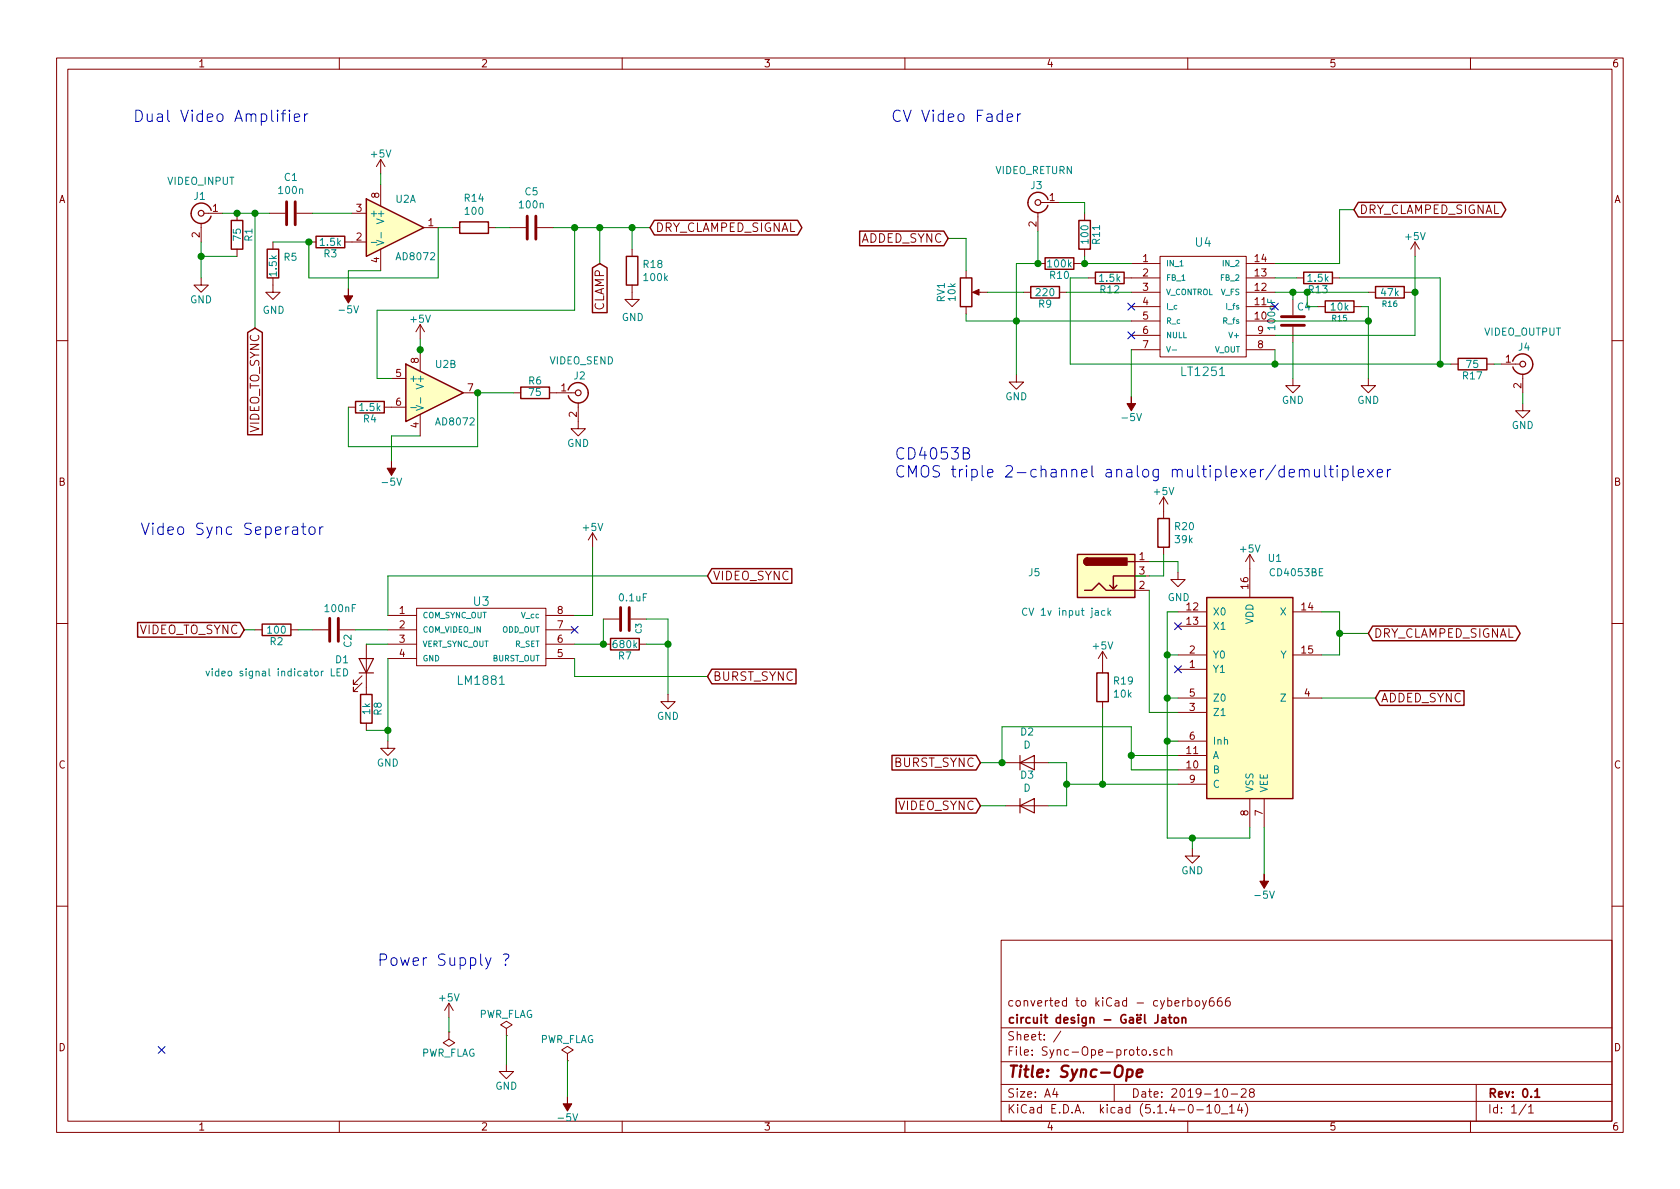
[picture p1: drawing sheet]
EESchema Schematic File Version 4
LIBS:Sync-Ope-proto-cache
EELAYER 30 0
EELAYER END
$Descr A4 11693 8268
encoding utf-8
Sheet 1 1
Title "Sync-Ope"
Date "2019-10-28"
Rev "0.1"
Comp "circuit design - Gaël Jaton"
Comment1 "converted to kiCad - cyberboy666"
Comment2 ""
Comment3 ""
Comment4 ""
$EndDescr
$Comp
L Sync-Ope-proto:AD8072 U2
U 1 1
P 2750 1575
F 0 "U2" H 2750 1775 50  0000 L CNN
F 1 "AD8072" H 2750 1375 50  0000 L CNN
F 2 "" H 2750 1575 50  0001 C CNN
F 3 "" H 2750 1575 50  0001 C CNN
	1    2750 1575
	1    0    0    -1  
$EndComp
$Comp
L Sync-Ope-proto:AD8072 U2
U 2 1
P 3025 2725
F 0 "U2" H 3025 2925 50  0000 L CNN
F 1 "AD8072" H 3025 2525 50  0000 L CNN
F 2 "" H 3025 2725 50  0001 C CNN
F 3 "" H 3025 2725 50  0001 C CNN
	2    3025 2725
	1    0    0    -1  
$EndComp
$Comp
L Sync-Ope-proto:Conn_Coaxial J1
U 1 1
P 1400 1475
F 0 "J1" H 1410 1595 50  0000 C CNN
F 1 "VIDEO_INPUT" H 1400 1700 50  0000 C CNN
F 2 "" H 1400 1475 50  0001 C CNN
F 3 "" H 1400 1475 50  0001 C CNN
	1    1400 1475
	-1   0    0    -1  
$EndComp
$Comp
L Sync-Ope-proto:GND #PWR01
U 1 1
P 1400 1925
F 0 "#PWR01" H 1400 1675 50  0001 C CNN
F 1 "GND" H 1400 1775 50  0000 C CNN
F 2 "" H 1400 1925 50  0001 C CNN
F 3 "" H 1400 1925 50  0001 C CNN
	1    1400 1925
	1    0    0    -1  
$EndComp
$Comp
L Sync-Ope-proto:R R3
U 1 1
P 2300 1675
F 0 "R3" V 2380 1675 50  0000 C CNN
F 1 "1.5k" V 2300 1675 50  0000 C CNN
F 2 "" V 2230 1675 50  0001 C CNN
F 3 "" H 2300 1675 50  0001 C CNN
	1    2300 1675
	0    1    1    0   
$EndComp
$Comp
L Sync-Ope-proto:R R4
U 1 1
P 2575 2825
F 0 "R4" V 2655 2825 50  0000 C CNN
F 1 "1.5k" V 2575 2825 50  0000 C CNN
F 2 "" V 2505 2825 50  0001 C CNN
F 3 "" H 2575 2825 50  0001 C CNN
	1    2575 2825
	0    1    1    0   
$EndComp
$Comp
L Sync-Ope-proto:+5V #PWR05
U 1 1
P 2650 1200
F 0 "#PWR05" H 2650 1050 50  0001 C CNN
F 1 "+5V" H 2650 1340 50  0000 C CNN
F 2 "" H 2650 1200 50  0001 C CNN
F 3 "" H 2650 1200 50  0001 C CNN
	1    2650 1200
	1    0    0    -1  
$EndComp
Wire Wire Line
	2650 1200 2650 1275
$Comp
L Sync-Ope-proto:+5V #PWR06
U 1 1
P 2925 2350
F 0 "#PWR06" H 2925 2200 50  0001 C CNN
F 1 "+5V" H 2925 2490 50  0000 C CNN
F 2 "" H 2925 2350 50  0001 C CNN
F 3 "" H 2925 2350 50  0001 C CNN
	1    2925 2350
	1    0    0    -1  
$EndComp
Wire Wire Line
	2925 2450 2925 2425
Wire Wire Line
	3050 1575 3050 1925
Wire Wire Line
	3050 1925 2150 1925
Wire Wire Line
	2150 1925 2150 1675
Wire Wire Line
	3325 2725 3325 3100
Wire Wire Line
	3325 3100 2425 3100
Wire Wire Line
	2425 3100 2425 2825
$Comp
L Sync-Ope-proto:-5V #PWR2
U 1 1
P 2425 2000
F 0 "#PWR2" H 2425 2100 50  0001 C CNN
F 1 "-5V" H 2425 2150 50  0000 C CNN
F 2 "" H 2425 2000 50  0001 C CNN
F 3 "" H 2425 2000 50  0001 C CNN
	1    2425 2000
	-1   0    0    1   
$EndComp
Wire Wire Line
	2650 1875 2425 1875
Wire Wire Line
	2425 1875 2425 2000
$Comp
L Sync-Ope-proto:-5V #PWR4
U 1 1
P 2725 3200
F 0 "#PWR4" H 2725 3300 50  0001 C CNN
F 1 "-5V" H 2725 3350 50  0000 C CNN
F 2 "" H 2725 3200 50  0001 C CNN
F 3 "" H 2725 3200 50  0001 C CNN
	1    2725 3200
	-1   0    0    1   
$EndComp
Wire Wire Line
	2925 3025 2725 3025
Wire Wire Line
	2725 3025 2725 3200
$Comp
L Sync-Ope-proto:Conn_Coaxial J2
U 1 1
P 4025 2725
F 0 "J2" H 4035 2845 50  0000 C CNN
F 1 "VIDEO_SEND" H 4050 2950 50  0000 C CNN
F 2 "" H 4025 2725 50  0001 C CNN
F 3 "" H 4025 2725 50  0001 C CNN
	1    4025 2725
	1    0    0    -1  
$EndComp
$Comp
L Sync-Ope-proto:GND #PWR08
U 1 1
P 4025 2925
F 0 "#PWR08" H 4025 2675 50  0001 C CNN
F 1 "GND" H 4025 2775 50  0000 C CNN
F 2 "" H 4025 2925 50  0001 C CNN
F 3 "" H 4025 2925 50  0001 C CNN
	1    4025 2925
	1    0    0    -1  
$EndComp
$Comp
L Sync-Ope-proto:R R6
U 1 1
P 3725 2725
F 0 "R6" V 3805 2725 50  0000 C CNN
F 1 "75" V 3725 2725 50  0000 C CNN
F 2 "" V 3655 2725 50  0001 C CNN
F 3 "" H 3725 2725 50  0001 C CNN
	1    3725 2725
	0    -1   -1   0   
$EndComp
Text GLabel 1700 4375 0    60   Input ~ 0
VIDEO_TO_SYNC
$Comp
L Sync-Ope-proto:LM1881 U3
U 1 1
P 3350 4675
F 0 "U3" H 3350 5175 60  0000 C CNN
F 1 "LM1881" H 3350 4625 60  0000 C CNN
F 2 "" H 3050 4625 60  0001 C CNN
F 3 "" H 3050 4625 60  0001 C CNN
	1    3350 4675
	1    0    0    -1  
$EndComp
$Comp
L Sync-Ope-proto:R R2
U 1 1
P 1925 4375
F 0 "R2" V 2005 4375 50  0000 C CNN
F 1 "100" V 1925 4375 50  0000 C CNN
F 2 "" V 1855 4375 50  0001 C CNN
F 3 "" H 1925 4375 50  0001 C CNN
	1    1925 4375
	0    1    1    0   
$EndComp
$Comp
L Sync-Ope-proto:C C2
U 1 1
P 2325 4375
F 0 "C2" H 2350 4475 50  0000 L CNN
F 1 "100nF" V 2175 4300 50  0000 L CNN
F 2 "" H 2363 4225 50  0001 C CNN
F 3 "" H 2325 4375 50  0001 C CNN
	1    2325 4375
	0    1    1    0   
$EndComp
Wire Wire Line
	1700 4375 1775 4375
Wire Wire Line
	2075 4375 2175 4375
Wire Wire Line
	2475 4375 2700 4375
NoConn ~ 4000 4375
$Comp
L Sync-Ope-proto:+5V #PWR09
U 1 1
P 4125 3800
F 0 "#PWR09" H 4125 3650 50  0001 C CNN
F 1 "+5V" H 4125 3940 50  0000 C CNN
F 2 "" H 4125 3800 50  0001 C CNN
F 3 "" H 4125 3800 50  0001 C CNN
	1    4125 3800
	1    0    0    -1  
$EndComp
Wire Wire Line
	4125 4275 4000 4275
Wire Wire Line
	4125 3800 4125 4275
$Comp
L Sync-Ope-proto:GND #PWR03
U 1 1
P 2700 5150
F 0 "#PWR03" H 2700 4900 50  0001 C CNN
F 1 "GND" H 2700 5000 50  0000 C CNN
F 2 "" H 2700 5150 50  0001 C CNN
F 3 "" H 2700 5150 50  0001 C CNN
	1    2700 5150
	1    0    0    -1  
$EndComp
$Comp
L Sync-Ope-proto:R R7
U 1 1
P 4350 4475
F 0 "R7" V 4430 4475 50  0000 C CNN
F 1 "680k" V 4350 4475 50  0000 C CNN
F 2 "" V 4280 4475 50  0001 C CNN
F 3 "" H 4350 4475 50  0001 C CNN
	1    4350 4475
	0    1    1    0   
$EndComp
$Comp
L Sync-Ope-proto:C C3
U 1 1
P 4350 4300
F 0 "C3" H 4375 4400 39  0000 L CNN
F 1 "0.1uF" V 4200 4250 50  0000 L CNN
F 2 "" H 4388 4150 50  0001 C CNN
F 3 "" H 4350 4300 50  0001 C CNN
	1    4350 4300
	0    1    1    0   
$EndComp
Wire Wire Line
	4000 4475 4200 4475
Wire Wire Line
	4200 4475 4200 4300
$Comp
L Sync-Ope-proto:GND #PWR010
U 1 1
P 4650 4825
F 0 "#PWR010" H 4650 4575 50  0001 C CNN
F 1 "GND" H 4650 4675 50  0000 C CNN
F 2 "" H 4650 4825 50  0001 C CNN
F 3 "" H 4650 4825 50  0001 C CNN
	1    4650 4825
	1    0    0    -1  
$EndComp
Wire Wire Line
	4500 4300 4650 4300
Wire Wire Line
	4650 4300 4650 4475
Wire Wire Line
	4500 4475 4650 4475
Connection ~ 4650 4475
Text GLabel 4925 4700 2    60   Input ~ 0
BURST_SYNC
Text GLabel 4925 4000 2    60   Input ~ 0
VIDEO_SYNC
Wire Wire Line
	2700 4275 2700 4000
Wire Wire Line
	2700 4000 4925 4000
Wire Wire Line
	4000 4575 4000 4700
Wire Wire Line
	4000 4700 4925 4700
NoConn ~ 1125 7300
$Comp
L Sync-Ope-proto:LT1251 U4
U 1 1
P 8375 2525
F 0 "U4" H 8375 3375 60  0000 C CNN
F 1 "LT1251" H 8375 2475 60  0000 C CNN
F 2 "Package_DIP:DIP-14_W7.62mm_Socket" H 8275 2475 60  0001 C CNN
F 3 "" H 8275 2475 60  0001 C CNN
	1    8375 2525
	1    0    0    -1  
$EndComp
$Comp
L Sync-Ope-proto:Conn_Coaxial J3
U 1 1
P 7225 1400
F 0 "J3" H 7235 1520 50  0000 C CNN
F 1 "VIDEO_RETURN" H 7250 1625 50  0000 C CNN
F 2 "" H 7225 1400 50  0001 C CNN
F 3 "" H 7225 1400 50  0001 C CNN
	1    7225 1400
	-1   0    0    -1  
$EndComp
$Comp
L Sync-Ope-proto:GND #PWR015
U 1 1
P 7075 2600
F 0 "#PWR015" H 7075 2350 50  0001 C CNN
F 1 "GND" H 7075 2450 50  0000 C CNN
F 2 "" H 7075 2600 50  0001 C CNN
F 3 "" H 7075 2600 50  0001 C CNN
	1    7075 2600
	1    0    0    -1  
$EndComp
$Comp
L Sync-Ope-proto:R R11
U 1 1
P 7550 1625
F 0 "R11" V 7630 1625 50  0000 C CNN
F 1 "100" V 7550 1625 50  0000 C CNN
F 2 "" V 7480 1625 50  0001 C CNN
F 3 "" H 7550 1625 50  0001 C CNN
	1    7550 1625
	1    0    0    -1  
$EndComp
Wire Wire Line
	7375 1400 7550 1400
Wire Wire Line
	7550 1400 7550 1475
Wire Wire Line
	7550 1825 7550 1775
Wire Wire Line
	7525 1825 7550 1825
Wire Wire Line
	9325 1825 8875 1825
$Comp
L Sync-Ope-proto:R R12
U 1 1
P 7725 1925
F 0 "R12" V 7805 1925 50  0000 C CNN
F 1 "1.5k" V 7725 1925 50  0000 C CNN
F 2 "" V 7655 1925 50  0001 C CNN
F 3 "" H 7725 1925 50  0001 C CNN
	1    7725 1925
	0    1    1    0   
$EndComp
$Comp
L Sync-Ope-proto:R R13
U 1 1
P 9175 1925
F 0 "R13" V 9255 1925 50  0000 C CNN
F 1 "1.5k" V 9175 1925 50  0000 C CNN
F 2 "" V 9105 1925 50  0001 C CNN
F 3 "" H 9175 1925 50  0001 C CNN
	1    9175 1925
	0    1    1    0   
$EndComp
NoConn ~ 7875 2125
NoConn ~ 8875 2125
$Comp
L Sync-Ope-proto:GND #PWR020
U 1 1
P 9525 2625
F 0 "#PWR020" H 9525 2375 50  0001 C CNN
F 1 "GND" H 9525 2475 50  0000 C CNN
F 2 "" H 9525 2625 50  0001 C CNN
F 3 "" H 9525 2625 50  0001 C CNN
	1    9525 2625
	1    0    0    -1  
$EndComp
Wire Wire Line
	8875 2225 9525 2225
Wire Wire Line
	9525 2125 9525 2225
NoConn ~ 7875 2325
$Comp
L Sync-Ope-proto:-5V #PWR16
U 1 1
P 7875 2750
F 0 "#PWR16" H 7875 2850 50  0001 C CNN
F 1 "-5V" H 7875 2900 50  0000 C CNN
F 2 "" H 7875 2750 50  0001 C CNN
F 3 "" H 7875 2750 50  0001 C CNN
	1    7875 2750
	-1   0    0    1   
$EndComp
$Comp
L Sync-Ope-proto:+5V #PWR021
U 1 1
P 9850 1775
F 0 "#PWR021" H 9850 1625 50  0001 C CNN
F 1 "+5V" H 9850 1915 50  0000 C CNN
F 2 "" H 9850 1775 50  0001 C CNN
F 3 "" H 9850 1775 50  0001 C CNN
	1    9850 1775
	1    0    0    -1  
$EndComp
$Comp
L Sync-Ope-proto:R R15
U 1 1
P 9325 2125
F 0 "R15" V 9405 2125 39  0000 C CNN
F 1 "10k" V 9325 2125 50  0000 C CNN
F 2 "" V 9255 2125 60  0001 C CNN
F 3 "" H 9325 2125 50  0001 C CNN
	1    9325 2125
	0    1    1    0   
$EndComp
$Comp
L Sync-Ope-proto:R R16
U 1 1
P 9675 2025
F 0 "R16" V 9755 2025 39  0000 C CNN
F 1 "47k" V 9675 2025 50  0000 C CNN
F 2 "" V 9605 2025 60  0001 C CNN
F 3 "" H 9675 2025 50  0001 C CNN
	1    9675 2025
	0    1    1    0   
$EndComp
Wire Wire Line
	9175 2125 9100 2125
Wire Wire Line
	9100 2125 9100 2025
Connection ~ 9100 2025
Wire Wire Line
	9475 2125 9525 2125
Connection ~ 9525 2225
Wire Wire Line
	9850 2325 9850 2025
Wire Wire Line
	9825 2025 9850 2025
Connection ~ 9850 2025
Wire Wire Line
	8875 1925 9025 1925
Wire Wire Line
	7450 1925 7575 1925
$Comp
L Sync-Ope-proto:Conn_Coaxial J4
U 1 1
P 10600 2525
F 0 "J4" H 10610 2645 50  0000 C CNN
F 1 "VIDEO_OUTPUT" H 10600 2750 50  0000 C CNN
F 2 "" H 10600 2525 50  0001 C CNN
F 3 "" H 10600 2525 50  0001 C CNN
	1    10600 2525
	1    0    0    -1  
$EndComp
$Comp
L Sync-Ope-proto:GND #PWR022
U 1 1
P 10600 2800
F 0 "#PWR022" H 10600 2550 50  0001 C CNN
F 1 "GND" H 10600 2650 50  0000 C CNN
F 2 "" H 10600 2800 50  0001 C CNN
F 3 "" H 10600 2800 50  0001 C CNN
	1    10600 2800
	-1   0    0    -1  
$EndComp
$Comp
L Sync-Ope-proto:R R17
U 1 1
P 10250 2525
F 0 "R17" V 10330 2525 50  0000 C CNN
F 1 "75" V 10250 2525 50  0000 C CNN
F 2 "" V 10180 2525 50  0001 C CNN
F 3 "" H 10250 2525 50  0001 C CNN
	1    10250 2525
	0    -1   1    0   
$EndComp
Wire Wire Line
	10600 2725 10600 2800
Wire Wire Line
	6875 2025 7125 2025
Text GLabel 6600 1650 0    60   Input ~ 0
ADDED_SYNC
Wire Wire Line
	6600 1650 6725 1650
Wire Wire Line
	6725 1650 6725 1875
Text Notes 925  850  0    79   ~ 0
Dual Video Amplifier
Text Notes 975  3725 0    79   ~ 0
Video Sync Seperator
Text Notes 6200 850  0    79   ~ 0
CV Video Fader
$Comp
L Sync-Ope-proto:+5V #PWR017
U 1 1
P 3125 7075
F 0 "#PWR017" H 3125 6925 50  0001 C CNN
F 1 "+5V" H 3125 7215 50  0000 C CNN
F 2 "" H 3125 7075 50  0001 C CNN
F 3 "" H 3125 7075 50  0001 C CNN
	1    3125 7075
	1    0    0    -1  
$EndComp
Text Notes 2625 6725 0    79   ~ 0
Power Supply ?
$Comp
L Sync-Ope-proto:PWR_FLAG #FLG01
U 1 1
P 3125 7175
F 0 "#FLG01" H 3125 7250 50  0001 C CNN
F 1 "PWR_FLAG" H 3125 7325 50  0000 C CNN
F 2 "" H 3125 7175 50  0001 C CNN
F 3 "" H 3125 7175 50  0001 C CNN
	1    3125 7175
	-1   0    0    1   
$EndComp
Wire Wire Line
	3125 7075 3125 7175
$Comp
L Sync-Ope-proto:-5V #PWR19
U 1 1
P 3950 7625
F 0 "#PWR19" H 3950 7725 50  0001 C CNN
F 1 "-5V" H 3950 7775 50  0000 C CNN
F 2 "" H 3950 7625 50  0001 C CNN
F 3 "" H 3950 7625 50  0001 C CNN
	1    3950 7625
	-1   0    0    1   
$EndComp
$Comp
L Sync-Ope-proto:PWR_FLAG #FLG03
U 1 1
P 3950 7375
F 0 "#FLG03" H 3950 7450 50  0001 C CNN
F 1 "PWR_FLAG" H 3950 7525 50  0000 C CNN
F 2 "" H 3950 7375 50  0001 C CNN
F 3 "" H 3950 7375 50  0001 C CNN
	1    3950 7375
	1    0    0    -1  
$EndComp
Wire Wire Line
	3950 7375 3950 7625
$Comp
L Sync-Ope-proto:GND #PWR018
U 1 1
P 3525 7400
F 0 "#PWR018" H 3525 7150 50  0001 C CNN
F 1 "GND" H 3525 7250 50  0000 C CNN
F 2 "" H 3525 7400 50  0001 C CNN
F 3 "" H 3525 7400 50  0001 C CNN
	1    3525 7400
	1    0    0    -1  
$EndComp
$Comp
L Sync-Ope-proto:PWR_FLAG #FLG02
U 1 1
P 3525 7200
F 0 "#FLG02" H 3525 7275 50  0001 C CNN
F 1 "PWR_FLAG" H 3525 7350 50  0000 C CNN
F 2 "" H 3525 7200 50  0001 C CNN
F 3 "" H 3525 7200 50  0001 C CNN
	1    3525 7200
	1    0    0    -1  
$EndComp
Wire Wire Line
	3525 7200 3525 7400
$Comp
L Sync-Ope-proto:POT RV1
U 1 1
P 6725 2025
F 0 "RV1" V 6550 2025 50  0000 C CNN
F 1 "10k" V 6625 2025 50  0000 C CNN
F 2 "" H 6725 2025 50  0001 C CNN
F 3 "" H 6725 2025 50  0001 C CNN
	1    6725 2025
	1    0    0    -1  
$EndComp
$Comp
L Sync-Ope-proto:R R10
U 1 1
P 7375 1825
F 0 "R10" V 7455 1825 50  0000 C CNN
F 1 "100k" V 7375 1825 50  0000 C CNN
F 2 "" V 7305 1825 50  0001 C CNN
F 3 "" H 7375 1825 50  0001 C CNN
	1    7375 1825
	0    1    1    0   
$EndComp
Connection ~ 7550 1825
Wire Wire Line
	7225 1600 7225 1825
Wire Wire Line
	7225 1825 7075 1825
Wire Wire Line
	6725 2225 7075 2225
Wire Wire Line
	6725 2175 6725 2225
$Comp
L Sync-Ope-proto:R R9
U 1 1
P 7275 2025
F 0 "R9" V 7355 2025 50  0000 C CNN
F 1 "220" V 7275 2025 50  0000 C CNN
F 2 "" V 7205 2025 50  0001 C CNN
F 3 "" H 7275 2025 50  0001 C CNN
	1    7275 2025
	0    1    1    0   
$EndComp
Wire Wire Line
	4650 4475 4650 4825
Wire Wire Line
	9100 2025 9525 2025
Wire Wire Line
	7550 1825 7875 1825
Wire Wire Line
	7075 2225 7875 2225
Wire Wire Line
	1550 1475 1650 1475
$Comp
L Sync-Ope-proto:R R1
U 1 1
P 1650 1625
F 0 "R1" V 1730 1625 50  0000 C CNN
F 1 "75" V 1650 1625 50  0000 C CNN
F 2 "Resistor_THT:R_Axial_DIN0204_L3.6mm_D1.6mm_P7.62mm_Horizontal" V 1580 1625 50  0001 C CNN
F 3 "" H 1650 1625 50  0001 C CNN
	1    1650 1625
	1    0    0    -1  
$EndComp
Wire Wire Line
	7425 2025 7875 2025
$Comp
L Sync-Ope-proto:C C4
U 1 1
P 9000 2225
F 0 "C4" H 9025 2325 50  0000 L CNN
F 1 "100nF" V 8850 2150 50  0000 L CNN
F 2 "" H 9038 2075 50  0001 C CNN
F 3 "" H 9000 2225 50  0001 C CNN
	1    9000 2225
	1    0    0    -1  
$EndComp
Wire Wire Line
	8875 2325 9850 2325
Wire Wire Line
	8875 2025 9000 2025
Wire Wire Line
	9000 2075 9000 2025
Connection ~ 9000 2025
Wire Wire Line
	9000 2025 9100 2025
$Comp
L Sync-Ope-proto:GND #PWR0102
U 1 1
P 9000 2625
F 0 "#PWR0102" H 9000 2375 50  0001 C CNN
F 1 "GND" H 9000 2475 50  0000 C CNN
F 2 "" H 9000 2625 50  0001 C CNN
F 3 "" H 9000 2625 50  0001 C CNN
	1    9000 2625
	1    0    0    -1  
$EndComp
Wire Wire Line
	1400 1675 1400 1775
Wire Wire Line
	1650 1775 1400 1775
Connection ~ 1400 1775
Wire Wire Line
	1400 1775 1400 1925
Connection ~ 1650 1475
Wire Wire Line
	1650 1475 1775 1475
Wire Wire Line
	3575 2725 3325 2725
Wire Wire Line
	3050 1575 3150 1575
$Comp
L Device:R R5
U 1 1
P 1900 1825
F 0 "R5" H 1970 1871 50  0000 L CNN
F 1 "1.5k" V 1900 1725 50  0000 L CNN
F 2 "" V 1830 1825 50  0001 C CNN
F 3 "~" H 1900 1825 50  0001 C CNN
	1    1900 1825
	1    0    0    -1  
$EndComp
$Comp
L power:GND #PWR0101
U 1 1
P 1900 1975
F 0 "#PWR0101" H 1900 1725 50  0001 C CNN
F 1 "GND" H 1905 1802 50  0000 C CNN
F 2 "" H 1900 1975 50  0001 C CNN
F 3 "" H 1900 1975 50  0001 C CNN
	1    1900 1975
	1    0    0    -1  
$EndComp
Wire Wire Line
	2150 1675 1900 1675
Connection ~ 2150 1675
$Comp
L Device:C C5
U 1 1
P 3700 1575
F 0 "C5" V 3448 1575 50  0000 C CNN
F 1 "100n" V 3539 1575 50  0000 C CNN
F 2 "" H 3738 1425 50  0001 C CNN
F 3 "~" H 3700 1575 50  0001 C CNN
	1    3700 1575
	0    1    1    0   
$EndComp
$Comp
L Device:R R14
U 1 1
P 3300 1575
F 0 "R14" V 3093 1575 50  0000 C CNN
F 1 "100" V 3184 1575 50  0000 C CNN
F 2 "" V 3230 1575 50  0001 C CNN
F 3 "~" H 3300 1575 50  0001 C CNN
	1    3300 1575
	0    1    1    0   
$EndComp
Wire Wire Line
	3450 1575 3550 1575
Wire Wire Line
	9325 1450 9325 1825
Wire Wire Line
	9325 1450 9425 1450
Text GLabel 4525 1575 2    60   BiDi ~ 0
DRY_CLAMPED_SIGNAL
Connection ~ 2925 2425
Wire Wire Line
	2925 2425 2925 2350
Connection ~ 3325 2725
Text GLabel 4175 1825 3    60   Input ~ 0
CLAMP
Wire Wire Line
	3850 1575 4000 1575
Wire Wire Line
	4175 1825 4175 1575
Wire Wire Line
	4000 2150 2625 2150
Connection ~ 4000 1575
Wire Wire Line
	4000 1575 4175 1575
Wire Wire Line
	2625 2625 2725 2625
Wire Wire Line
	2625 2150 2625 2625
Wire Wire Line
	4000 1575 4000 2150
Connection ~ 4175 1575
Wire Wire Line
	4175 1575 4400 1575
$Comp
L Device:R R18
U 1 1
P 4400 1875
F 0 "R18" H 4470 1921 50  0000 L CNN
F 1 "100k" H 4470 1830 50  0000 L CNN
F 2 "" V 4330 1875 50  0001 C CNN
F 3 "~" H 4400 1875 50  0001 C CNN
	1    4400 1875
	1    0    0    -1  
$EndComp
$Comp
L power:GND #PWR0103
U 1 1
P 4400 2025
F 0 "#PWR0103" H 4400 1775 50  0001 C CNN
F 1 "GND" H 4405 1852 50  0000 C CNN
F 2 "" H 4400 2025 50  0001 C CNN
F 3 "" H 4400 2025 50  0001 C CNN
	1    4400 2025
	1    0    0    -1  
$EndComp
Wire Wire Line
	4400 1725 4400 1575
Connection ~ 4400 1575
Wire Wire Line
	4400 1575 4525 1575
$Comp
L Device:C C1
U 1 1
P 2025 1475
F 0 "C1" V 1773 1475 50  0000 C CNN
F 1 "100n" V 1864 1475 50  0000 C CNN
F 2 "" H 2063 1325 50  0001 C CNN
F 3 "~" H 2025 1475 50  0001 C CNN
	1    2025 1475
	0    1    1    0   
$EndComp
Wire Wire Line
	2175 1475 2450 1475
Text GLabel 1775 2275 3    60   Input ~ 0
VIDEO_TO_SYNC
Wire Wire Line
	1775 2275 1775 1475
Connection ~ 1775 1475
Wire Wire Line
	1775 1475 1875 1475
Text Notes 6225 3325 0    79   ~ 0
CD4053B\nCMOS triple 2-channel analog multiplexer/demultiplexer
$Comp
L Sync-Ope-proto:+5V #PWR0104
U 1 1
P 8700 3950
F 0 "#PWR0104" H 8700 3800 50  0001 C CNN
F 1 "+5V" H 8700 4090 50  0000 C CNN
F 2 "" H 8700 3950 50  0001 C CNN
F 3 "" H 8700 3950 50  0001 C CNN
	1    8700 3950
	1    0    0    -1  
$EndComp
$Comp
L Sync-Ope-proto:-5V #PWR7
U 1 1
P 8800 6075
F 0 "#PWR7" H 8800 6175 50  0001 C CNN
F 1 "-5V" H 8800 6225 50  0000 C CNN
F 2 "" H 8800 6075 50  0001 C CNN
F 3 "" H 8800 6075 50  0001 C CNN
	1    8800 6075
	-1   0    0    1   
$EndComp
Wire Wire Line
	8800 5750 8800 6075
$Comp
L Device:D D2
U 1 1
P 7150 5300
F 0 "D2" H 7150 5516 50  0000 C CNN
F 1 "D" H 7150 5425 50  0000 C CNN
F 2 "" H 7150 5300 50  0001 C CNN
F 3 "~" H 7150 5300 50  0001 C CNN
	1    7150 5300
	1    0    0    -1  
$EndComp
$Comp
L Device:D D3
U 1 1
P 7150 5600
F 0 "D3" H 7150 5816 50  0000 C CNN
F 1 "D" H 7150 5725 50  0000 C CNN
F 2 "" H 7150 5600 50  0001 C CNN
F 3 "~" H 7150 5600 50  0001 C CNN
	1    7150 5600
	1    0    0    -1  
$EndComp
Wire Wire Line
	7075 1825 7075 2225
$Comp
L Sync-Ope-proto:GND #PWR0105
U 1 1
P 8300 5900
F 0 "#PWR0105" H 8300 5650 50  0001 C CNN
F 1 "GND" H 8300 5750 50  0000 C CNN
F 2 "" H 8300 5900 50  0001 C CNN
F 3 "" H 8300 5900 50  0001 C CNN
	1    8300 5900
	-1   0    0    -1  
$EndComp
Wire Wire Line
	8700 5750 8700 5825
Wire Wire Line
	8700 5825 8300 5825
Wire Wire Line
	8300 5825 8300 5900
Wire Wire Line
	8200 5150 8125 5150
Connection ~ 8300 5825
$Comp
L power:GND #PWR0106
U 1 1
P 8200 3975
F 0 "#PWR0106" H 8200 3725 50  0001 C CNN
F 1 "GND" H 8205 3802 50  0000 C CNN
F 2 "" H 8200 3975 50  0001 C CNN
F 3 "" H 8200 3975 50  0001 C CNN
	1    8200 3975
	1    0    0    -1  
$EndComp
Text GLabel 9575 4850 2    60   Input ~ 0
ADDED_SYNC
Wire Wire Line
	7300 5300 7425 5300
Wire Wire Line
	7425 5600 7300 5600
Wire Wire Line
	7425 5300 7425 5450
Connection ~ 7425 5450
Wire Wire Line
	7425 5450 7425 5600
$Comp
L Device:R R19
U 1 1
P 7675 4775
F 0 "R19" H 7745 4821 50  0000 L CNN
F 1 "10k" H 7745 4730 50  0000 L CNN
F 2 "" V 7605 4775 50  0001 C CNN
F 3 "~" H 7675 4775 50  0001 C CNN
	1    7675 4775
	1    0    0    -1  
$EndComp
$Comp
L Sync-Ope-proto:+5V #PWR0107
U 1 1
P 7675 4625
F 0 "#PWR0107" H 7675 4475 50  0001 C CNN
F 1 "+5V" H 7675 4765 50  0000 C CNN
F 2 "" H 7675 4625 50  0001 C CNN
F 3 "" H 7675 4625 50  0001 C CNN
	1    7675 4625
	1    0    0    -1  
$EndComp
Text GLabel 6825 5600 0    60   Input ~ 0
VIDEO_SYNC
Text GLabel 6825 5300 0    60   Input ~ 0
BURST_SYNC
Wire Wire Line
	7675 4925 7675 5450
Wire Wire Line
	6825 5600 7000 5600
Wire Wire Line
	8200 4550 8125 4550
Wire Wire Line
	8125 4550 8125 4250
Wire Wire Line
	8125 4250 8200 4250
Wire Wire Line
	8200 4950 8000 4950
Wire Wire Line
	9325 4250 9325 4400
Wire Wire Line
	9325 4400 9525 4400
Connection ~ 9325 4400
Wire Wire Line
	9325 4400 9325 4550
Wire Wire Line
	8125 4550 8125 4850
Connection ~ 8125 4550
Connection ~ 8125 5150
Wire Wire Line
	8125 5150 8125 5825
Wire Wire Line
	9200 4850 9575 4850
Wire Wire Line
	9200 4550 9325 4550
Wire Wire Line
	9200 4250 9325 4250
$Comp
L 4xxx:4053 U1
U 1 1
P 8700 4850
F 0 "U1" H 8875 5825 50  0000 C CNN
F 1 "CD4053BE" H 9025 5725 50  0000 C CNN
F 2 "" H 8700 4850 50  0001 C CNN
F 3 "http://www.intersil.com/content/dam/Intersil/documents/cd40/cd4051bms-52bms-53bms.pdf" H 8700 4850 50  0001 C CNN
	1    8700 4850
	1    0    0    -1  
$EndComp
$Comp
L Sync-Ope-proto:+5V #PWR0108
U 1 1
P 8100 3550
F 0 "#PWR0108" H 8100 3400 50  0001 C CNN
F 1 "+5V" H 8100 3690 50  0000 C CNN
F 2 "" H 8100 3550 50  0001 C CNN
F 3 "" H 8100 3550 50  0001 C CNN
	1    8100 3550
	1    0    0    -1  
$EndComp
$Comp
L Device:R R20
U 1 1
P 8100 3700
F 0 "R20" H 8170 3746 50  0000 L CNN
F 1 "39k" H 8170 3655 50  0000 L CNN
F 2 "" V 8030 3700 50  0001 C CNN
F 3 "~" H 8100 3700 50  0001 C CNN
	1    8100 3700
	1    0    0    -1  
$EndComp
$Comp
L Connector:Barrel_Jack_Switch J5
U 1 1
P 7700 4000
F 0 "J5" H 7200 4025 50  0000 C CNN
F 1 "CV 1v input jack" H 7425 3750 50  0000 C CNN
F 2 "" H 7750 3960 50  0001 C CNN
F 3 "~" H 7750 3960 50  0001 C CNN
	1    7700 4000
	1    0    0    -1  
$EndComp
Wire Wire Line
	7975 4000 7900 4000
Wire Wire Line
	8000 4100 8000 4950
Wire Wire Line
	7425 5450 7675 5450
Wire Wire Line
	8125 5825 8300 5825
Connection ~ 7675 5450
Wire Wire Line
	7675 5450 8200 5450
Wire Wire Line
	8200 5350 7875 5350
Wire Wire Line
	7875 5050 6975 5050
Wire Wire Line
	6975 5050 6975 5300
Wire Wire Line
	6825 5300 6975 5300
Connection ~ 6975 5300
Wire Wire Line
	6975 5300 7000 5300
Wire Wire Line
	8200 5250 7875 5250
Wire Wire Line
	7875 5050 7875 5250
Connection ~ 7875 5250
Wire Wire Line
	7875 5250 7875 5350
Wire Wire Line
	8200 4850 8125 4850
Connection ~ 8125 4850
Wire Wire Line
	8125 4850 8125 5150
NoConn ~ 8200 4350
NoConn ~ 8200 4650
Wire Wire Line
	2550 4475 2700 4475
Connection ~ 7075 2225
Connection ~ 7225 1825
Wire Wire Line
	8000 3900 8200 3900
Wire Wire Line
	8200 3900 8200 3975
Wire Wire Line
	8100 3850 8100 4000
Wire Wire Line
	8100 4000 8000 4000
Connection ~ 4200 4475
Wire Wire Line
	2700 4575 2700 5075
Wire Wire Line
	2700 5075 2700 5150
Connection ~ 2700 5075
Wire Wire Line
	2550 5075 2700 5075
$Comp
L Sync-Ope-proto:R R8
U 1 1
P 2550 4925
F 0 "R8" V 2630 4925 50  0000 C CNN
F 1 "1k" V 2550 4925 50  0000 C CNN
F 2 "" V 2480 4925 50  0001 C CNN
F 3 "" H 2550 4925 50  0001 C CNN
	1    2550 4925
	1    0    0    -1  
$EndComp
$Comp
L Device:LED D1
U 1 1
P 2550 4625
F 0 "D1" V 2589 4508 50  0000 R CNN
F 1 "video signal indicator LED" V 2498 4508 50  0000 R CNN
F 2 "" H 2550 4625 50  0001 C CNN
F 3 "~" H 2550 4625 50  0001 C CNN
	1    2550 4625
	0    1    -1   0   
$EndComp
Wire Wire Line
	7450 2525 7450 1925
Wire Wire Line
	10025 2525 10025 1925
Wire Wire Line
	8875 2425 8875 2525
Connection ~ 8875 2525
Wire Wire Line
	7875 2425 7875 2750
Connection ~ 10025 2525
Wire Wire Line
	9850 1775 9850 2025
Wire Wire Line
	9000 2375 9000 2625
Wire Wire Line
	9525 2225 9525 2625
Wire Wire Line
	10025 2525 10100 2525
Wire Wire Line
	10450 2525 10400 2525
Wire Wire Line
	9325 1925 10025 1925
Wire Wire Line
	8875 2525 10025 2525
Wire Wire Line
	7450 2525 8875 2525
Wire Wire Line
	7075 2225 7075 2600
Text GLabel 9425 1450 2    60   BiDi ~ 0
DRY_CLAMPED_SIGNAL
Text GLabel 9525 4400 2    60   BiDi ~ 0
DRY_CLAMPED_SIGNAL
$EndSCHEMATC
